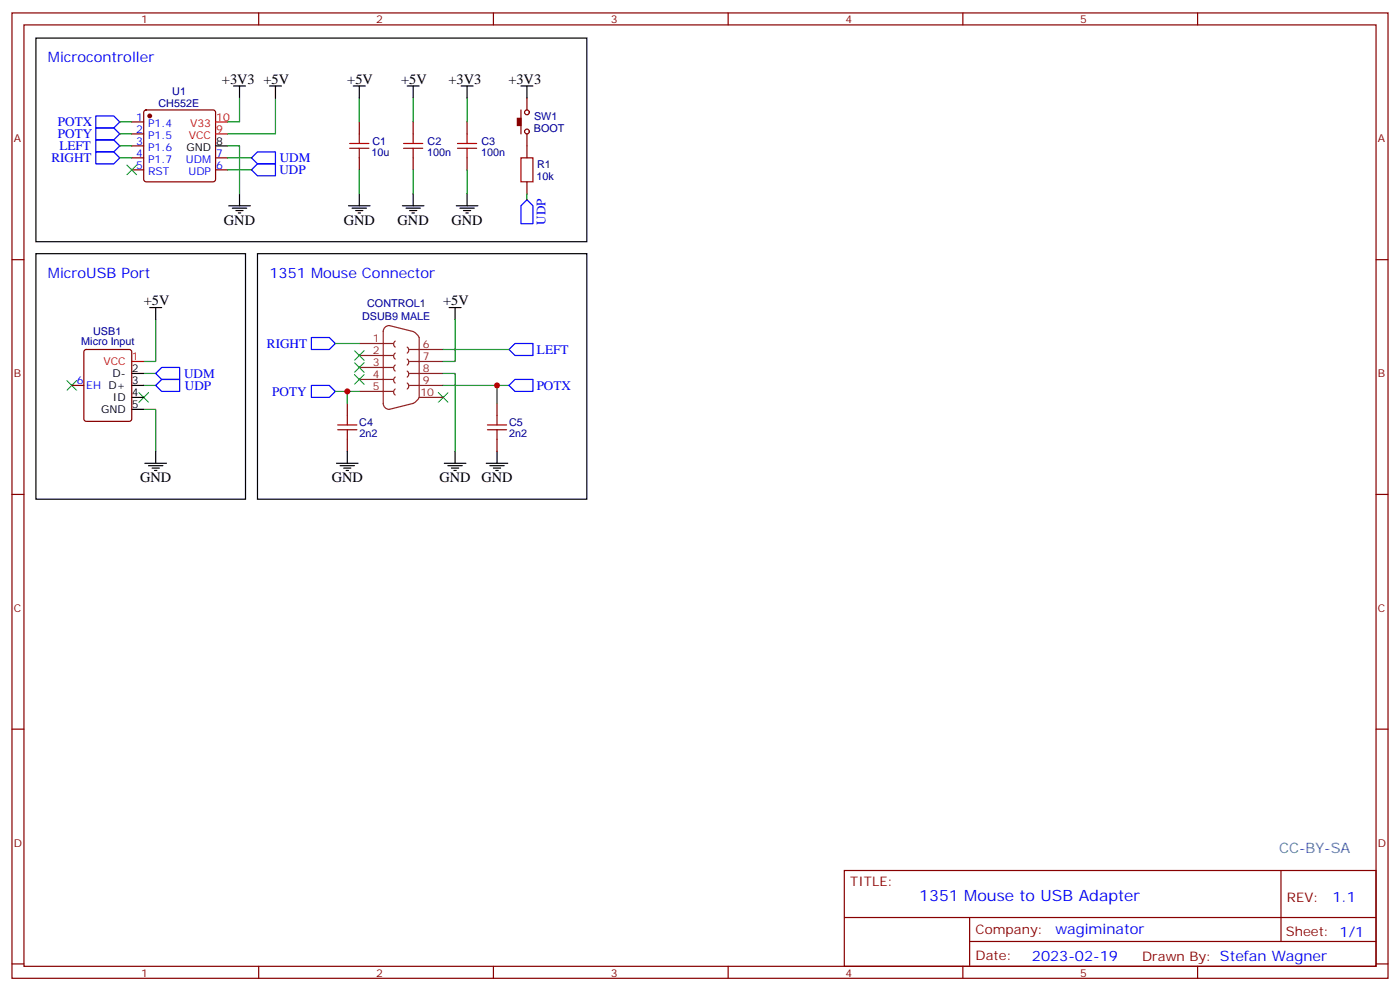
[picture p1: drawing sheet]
<svg xmlns="http://www.w3.org/2000/svg" width="412mm" height="292mm" viewBox="0 0 412 292" stroke-linecap="round" stroke-linejoin="round" font-family="sans-serif">
<g fill="none" stroke="#870000" stroke-width=".35">
<path d="M3.5 3.8h405.4v284.3h-405.4zM7.1 7.3h398.2v277.3h-398.2zM76.2 3.8v3.5M145.3 3.8v3.5M214.5 3.8v3.5M283.6 3.8v3.5M352.8 3.8v3.5M38.8 35.9h3.5M38.8 39.4h3.5M42.6 32.6l.4-.2h19.8l.5 .2 .2 .5v19.7l-.2 .5-.5 .3h-19.8l-.5-.3-.2-.5v-19.7zM105.8 35.9v3.5M121.7 35.9v3.5"/>
<path d="M137.6 35.9v3.5M153.5 32.4v7M155.2 28.9v3.5M155.2 39.4v7.1M38.8 43h3.5M38.8 46.5h3.5M38.8 50h3.5M63.5 46.5h3.5M63.5 50h3.5M105.8 46.5v3.5M121.7 46.5v3.5M137.6 46.5v3.5"/>
<path d="M155.2 53.6v3.5M3.5 76.5h3.6M405.3 76.5h3.6M21.2 113.5h3.5M24.9 103.1l.5-.2h12.7l.7 .5v20l-.5 .7h-12.9l-.7-.5v-20zM102.3 118.8v3.5M146.4 118.8v3.5M102.3 129.4v3.5M146.4 129.4v3.5M3.5 145.6h3.6M405.3 145.6h3.6M3.5 214.8h3.6"/>
<path d="M405.3 214.8h3.6M248.7 256.4h156.6v28.2h-156.6zM377.3 256.4v20.9M248.7 270.2h156.5M285.6 277.3h119.6M285.6 270.2v14.2M3.5 283.9h3.6M76.2 284.6v3.5M145.3 284.6v3.5M214.5 284.6v3.5M283.6 284.6v3.5M352.8 284.6v3.5"/>
<path d="M405.3 283.9h3.6"/>
<circle cx="155.2" cy="33.1" r=".71"/>
<circle cx="155.2" cy="38.7" r=".71"/>
</g>
<g fill="none" stroke="#3c3" stroke-width=".35">
<path d="M37.4 48.6l2.8 2.8M40.2 48.6l-2.8 2.8M19.8 112.1l2.8 2.8M22.6 112.1l-2.8 2.8M40.9 115.6l2.8 2.9M43.7 115.6l-2.8 2.9M104.4 110.3l2.8 2.9M104.4 106.8l2.8 2.8M104.4 103.3l2.8 2.8M107.2 110.3l-2.8 2.9M107.2 106.8l-2.8 2.8M107.2 103.3l-2.8 2.8"/>
<path d="M129.1 115.6l2.8 2.9M131.9 115.6l-2.8 2.9"/>
</g>
<g fill="none" stroke="#8c2424" stroke-width=".35">
<path d="M113.4 96.4l1.3-.5 7 1.7 .9 .6 .9 1.2v17.7l-.6 .8-1.2 .9-7 1.8a1.76 1.76 0 0 1-1.8-1.8v-21.2zM105.8 101.2h9.9M105.8 104.7h9.9M105.8 108.2h9.9M105.8 111.8h9.9M105.8 115.3h9.9M116.4 114.6l-.5 .8 .5 .9M116.4 111.1l-.5 .8 .5 .9M116.4 107.5l-.5 .9 .5 .9M116.4 104l-.5 .8 .5 1M116.4 100.5l-.5 .8 .5 .9M119.9 112.8l.5 .9-.5 .9"/>
<path d="M119.9 109.3l.5 .9-.5 .9M119.9 105.8l.5 .9-.5 .8M119.9 102.2l.5 1-.5 .8M120.6 102.9h9.9M120.6 106.5h9.9M120.6 110h9.9M120.6 113.5h9.9M123.5 117.1h7"/>
</g>
<g fill="none" stroke="#00f" stroke-width=".35">
<path d="M28.2 34.1h5.3l1.8 1.8-1.8 1.8h-5.3zM28.2 37.7h5.3l1.8 1.7-1.8 1.8h-5.3zM28.2 41.2h5.3l1.8 1.8-1.8 1.7h-5.3zM28.2 44.7h5.3l1.8 1.8-1.8 1.8h-5.3zM74.1 46.5l1.7-1.8h5.3v3.6h-5.3zM74.1 50l1.7-1.7h5.3v3.5h-5.3zM153.5 60.6l1.7-1.8 1.8 1.8v5.3h-3.5zM91.7 99.4h5.3l1.8 1.8-1.8 1.7h-5.3zM45.9 110l1.7-1.8h5.3v3.6h-5.3zM45.9 113.5l1.7-1.7h5.3v3.5h-5.3zM91.7 113.5h5.3l1.8 1.8-1.8 1.8h-5.3zM149.9 113.5l1.8-1.7h5.3v3.5h-5.3z"/>
<path d="M151.7 101.2h5.3v3.5h-5.3l-1.8-1.8z"/>
</g>
<g fill="none" stroke="#008700" stroke-width=".35">
<path d="M35.3 35.9h3.5M35.3 39.4h3.5M70.6 28.9v7h-3.6M81.1 28.9v10.5h-14.1M105.8 28.9v7M121.7 28.9v7M137.6 28.9v7M35.3 46.5h3.5M35.3 43h3.5M67 43h3.6v14.1M67 46.5h7.1M67 50h7.1"/>
<path d="M105.8 50v7.1M121.7 50v7.1M137.6 50v7.1M155.2 57.1v1.7M45.9 94.1v12.4h-3.6M134.1 94.1v12.4h-3.6M42.3 113.5h3.6M42.3 110h3.6M98.8 101.2h7M98.8 115.3h7M102.3 115.3v3.5M130.5 110h3.6v22.9"/>
<path d="M130.5 102.9h19.4M130.5 113.5h19.4M146.4 113.5v5.3M42.3 120.6h3.6v12.3"/>
</g>
<g fill="none" stroke="#000" stroke-width=".35">
<path d="M10.6 11.2h162.3v60h-162.3zM68.8 25.3h3.5M70.6 25.3v3.6M79.4 25.3h3.5M81.1 25.3v3.6M104.1 25.3h3.5M105.8 25.3v3.6M119.9 25.3h3.6M121.7 25.3v3.6M135.8 25.3h3.5M137.6 25.3v3.6M153.5 25.3h3.5"/>
<path d="M155.2 25.3v3.6M63.5 43h3.5M70.6 57.1v3.5M105.8 57.1v3.5M121.7 57.1v3.5M137.6 57.1v3.5M10.6 74.7h61.7v72.3h-61.7zM67.4 60.6h6.3M68.4 61.3h4.3M69.5 62h2.1M70.2 62.7h.7M75.8 74.7h97.1v72.3h-97.1z"/>
<path d="M102.7 60.6h6.3M103.7 61.3h4.2M104.8 62h2.1M105.5 62.7h.7M118.5 60.6h6.4M119.6 61.3h4.2M120.6 62h2.2M121.4 62.7h.7M134.4 60.6h6.4M135.5 61.3h4.2M136.5 62h2.1M137.2 62.7h.7"/>
<path d="M44.1 90.6h3.5M45.9 90.6v3.5M132.3 90.6h3.5M134.1 90.6v3.5M38.8 117.1h3.5M38.8 113.5h3.5M38.8 110h3.5M38.8 120.6h3.5M42.7 136.5h6.3M43.7 137.2h4.3M44.8 137.9h2.1M45.5 138.6h.7"/>
<path d="M45.9 132.9v3.6M99.1 136.5h6.4M100.2 137.2h4.2M101.2 137.9h2.2M102 138.6h.7M102.3 132.9v3.6M130.9 136.5h6.3M131.9 137.2h4.3M133 137.9h2.1M133.7 138.6h.7M134.1 132.9v3.6M143.2 136.5h6.4"/>
<path d="M144.3 137.2h4.2M145.3 137.9h2.2M146 138.6h.8M146.4 132.9v3.6"/>
</g>
<g fill="#870000" stroke="#870000" stroke-width=".35">
<path d="M152.4 34.9h1.1v2.1h-1.1z"/>
<circle cx="44.1" cy="34.1" r=".53"/>
</g>
<path d="M63.5 39.4h3.5M63.5 35.9h3.5M38.8 106.5h3.5" fill="none" stroke="#f00" stroke-width=".35"/>
<g fill="none" stroke="#a10000" stroke-width=".35">
<path d="M105.8 39.4v2.9M121.7 39.4v2.9M137.6 39.4v2.9M103 43.7h5.7M103 42.3h5.7M105.8 43.7v2.8M118.9 43.7h5.6M118.9 42.3h5.6M121.7 43.7v2.8M134.8 43.7h5.6M134.8 42.3h5.6M137.6 43.7v2.8"/>
<path d="M153.5 46.5h3.5v7.1h-3.5zM99.5 126.6h5.6M99.5 125.2h5.6M102.3 122.3v2.9M102.3 126.6v2.8M143.6 126.6h5.6M143.6 125.2h5.6M146.4 122.3v2.9M146.4 126.6v2.8"/>
</g>
<g fill="#c00">
<circle cx="102.3" cy="115.3" r=".88"/>
<circle cx="146.4" cy="113.5" r=".88"/>
</g>
<text font-size="4.6" fill="#00f" x="270.8" y="265.4">1351 Mouse to USB Adapter</text>
<g font-size="4.2" fill="#00f">
<text x="14.1" y="18.3">Microcontroller</text>
<text x="14.1" y="81.8">MicroUSB Port</text>
<text x="79.4" y="81.8">1351 Mouse Connector</text>
<text x="392.5" y="265.7">1.1</text>
<text x="310.9" y="275.2">wagiminator</text>
<text x="304" y="283">2023-02-19</text>
</g>
<g font-size="4.2">
<text x="65.4" y="24.6">+3V3 +5V</text>
<text x="102.3" y="24.6">+5V</text>
<text x="118.2" y="24.6">+5V</text>
<text x="132.1" y="24.6">+3V3</text>
<text x="149.7" y="24.6">+3V3</text>
<text x="66" y="66.3">GND</text>
<text x="101.2" y="66.3">GND</text>
<text x="117.1" y="66.3">GND</text>
<text x="133" y="66.3">GND</text>
<text x="42.3" y="89.9">+5V</text>
<text x="130.5" y="89.9">+5V</text>
<text x="41.3" y="142.1">GND</text>
<text x="97.7" y="142.1">GND</text>
<text x="129.5" y="142.1">GND</text>
<text x="141.8" y="142.1">GND</text>
</g>
<text font-size="4.2" fill="#0099b0" x="376.8" y="251.1">CC-BY-SA</text>
<g font-size="3.9" fill="#00f">
<text x="17.1" y="37.2">POTX</text>
<text x="17.1" y="40.7">POTY</text>
<text x="15.2" y="47.7">RIGHT</text>
<text x="17.5" y="44.2">LEFT</text>
<text x="82.4" y="47.8">UDM</text>
<text x="82.3" y="51.3">UDP</text>
<text x="160.7" y="66.2" transform="rotate(-90 160.7 66.2)">UDP</text>
<text x="78.6" y="102.5">RIGHT</text>
<text x="158.2" y="104.2">LEFT</text>
<text x="54.2" y="111.3">UDM</text>
<text x="54.4" y="114.8">UDP</text>
<text x="80.2" y="116.6">POTY</text>
<text x="158.1" y="114.8">POTX</text>
</g>
<g font-size="3.9" fill="#800">
<text x="250.5" y="261">TITLE:</text>
<text x="379.1" y="265.7">REV:</text>
<text x="287.4" y="275.2">Company:</text>
<text x="378.7" y="275.8">Sheet: 1/1</text>
<text x="287.4" y="282.9">Date:</text>
<text x="336.4" y="282.9">Drawn By: Stefan Wagner</text>
</g>
<g font-size="3.2" fill="#800">
<text x="41.6" y="6.8">1</text>
<text x="110.8" y="6.8">2</text>
<text x="179.9" y="6.8">3</text>
<text x="249.1" y="6.8">4</text>
<text x="318.2" y="6.8">5</text>
<text x="4.1" y="41.9">A</text>
<text x="405.9" y="41.9">A</text>
<text x="4.1" y="111.1">B</text>
<text x="405.9" y="111.1">B</text>
<text x="4.1" y="180.2">C</text>
<text x="405.9" y="180.2">C</text>
<text x="4.1" y="249.3">D</text>
<text x="405.9" y="249.3">D</text>
<text x="41.6" y="287.6">1</text>
<text x="110.8" y="287.6">2</text>
<text x="179.9" y="287.6">3</text>
<text x="249.1" y="287.6">4</text>
<text x="318.2" y="287.6">5</text>
</g>
<g font-size="3.2" fill="#000080">
<text x="50.7" y="28">U1</text>
<text x="46.7" y="31.4">CH552E</text>
<text x="157.3" y="35.3">SW1</text>
<text x="157.3" y="38.8">BOOT</text>
<text x="109.4" y="45.9">10u</text>
<text x="109.7" y="42.7">C1</text>
<text x="125.9" y="45.9">100n</text>
<text x="126" y="42.7">C2</text>
<text x="141.7" y="45.9">100n</text>
<text x="141.8" y="42.7">C3</text>
<text x="158.1" y="52.9">10k</text>
<text x="158.2" y="49.4">R1</text>
<text x="106.7" y="94.2">DSUB9 MALE</text>
<text x="108.2" y="90.3">CONTROL1</text>
<text x="24" y="101.6">Micro Input</text>
<text x="27.4" y="98.7">USB1</text>
<text x="105.8" y="125.6">C4</text>
<text x="149.9" y="125.6">C5</text>
<text x="105.9" y="128.8">2n2</text>
<text x="150" y="128.8">2n2</text>
</g>
<g font-size="3.2" fill="#00f">
<text x="40.1" y="35.6">1</text>
<text x="40.1" y="39.1">2</text>
<text x="43.6" y="37.3">P1.4</text>
<text x="43.6" y="40.9">P1.5</text>
<text x="40.1" y="42.6">3</text>
<text x="40.1" y="46.1">4</text>
<text x="43.6" y="44.4">P1.6</text>
<text x="43.6" y="47.9">P1.7</text>
<text x="54.8" y="47.9">UDM</text>
<text x="63.7" y="46.1">7</text>
<text x="40.1" y="49.7">5</text>
<text x="43.6" y="51.4">RST</text>
<text x="55.5" y="51.4">UDP</text>
<text x="63.7" y="49.7">6</text>
<text x="22.7" y="113.2">6</text>
<text x="25.4" y="114.6">EH D+</text>
</g>
<g font-size="3.2" fill="#f00">
<text x="63.7" y="35.6">10</text>
<text x="55.6" y="40.9">VCC</text>
<text x="56" y="37.3">V33</text>
<text x="63.7" y="39.1">9</text>
<text x="30.4" y="107.5">VCC</text>
<text x="38.8" y="106.1">1</text>
</g>
<g font-size="3.2">
<text x="54.9" y="44.4">GND</text>
<text x="63.7" y="42.6">8</text>
<text x="33.2" y="111.1">D-</text>
<text x="38.8" y="113.2">3</text>
<text x="38.8" y="109.6">2</text>
<text x="33.3" y="118.1">ID</text>
<text x="38.8" y="116.7">4</text>
<text x="29.8" y="121.6">GND</text>
<text x="38.8" y="120.2">5</text>
</g>
<g font-size="3.2" fill="#8d2323">
<text x="109.8" y="100.8">1</text>
<text x="109.8" y="104.4">2</text>
<text x="109.8" y="107.9">3</text>
<text x="124.5" y="102.6">6</text>
<text x="124.5" y="106.1">7</text>
<text x="109.8" y="111.4">4</text>
<text x="124.5" y="109.6">8</text>
<text x="124.5" y="113.2">9</text>
<text x="109.8" y="114.9">5</text>
<text x="123.8" y="116.7">10</text>
</g>
</svg>
